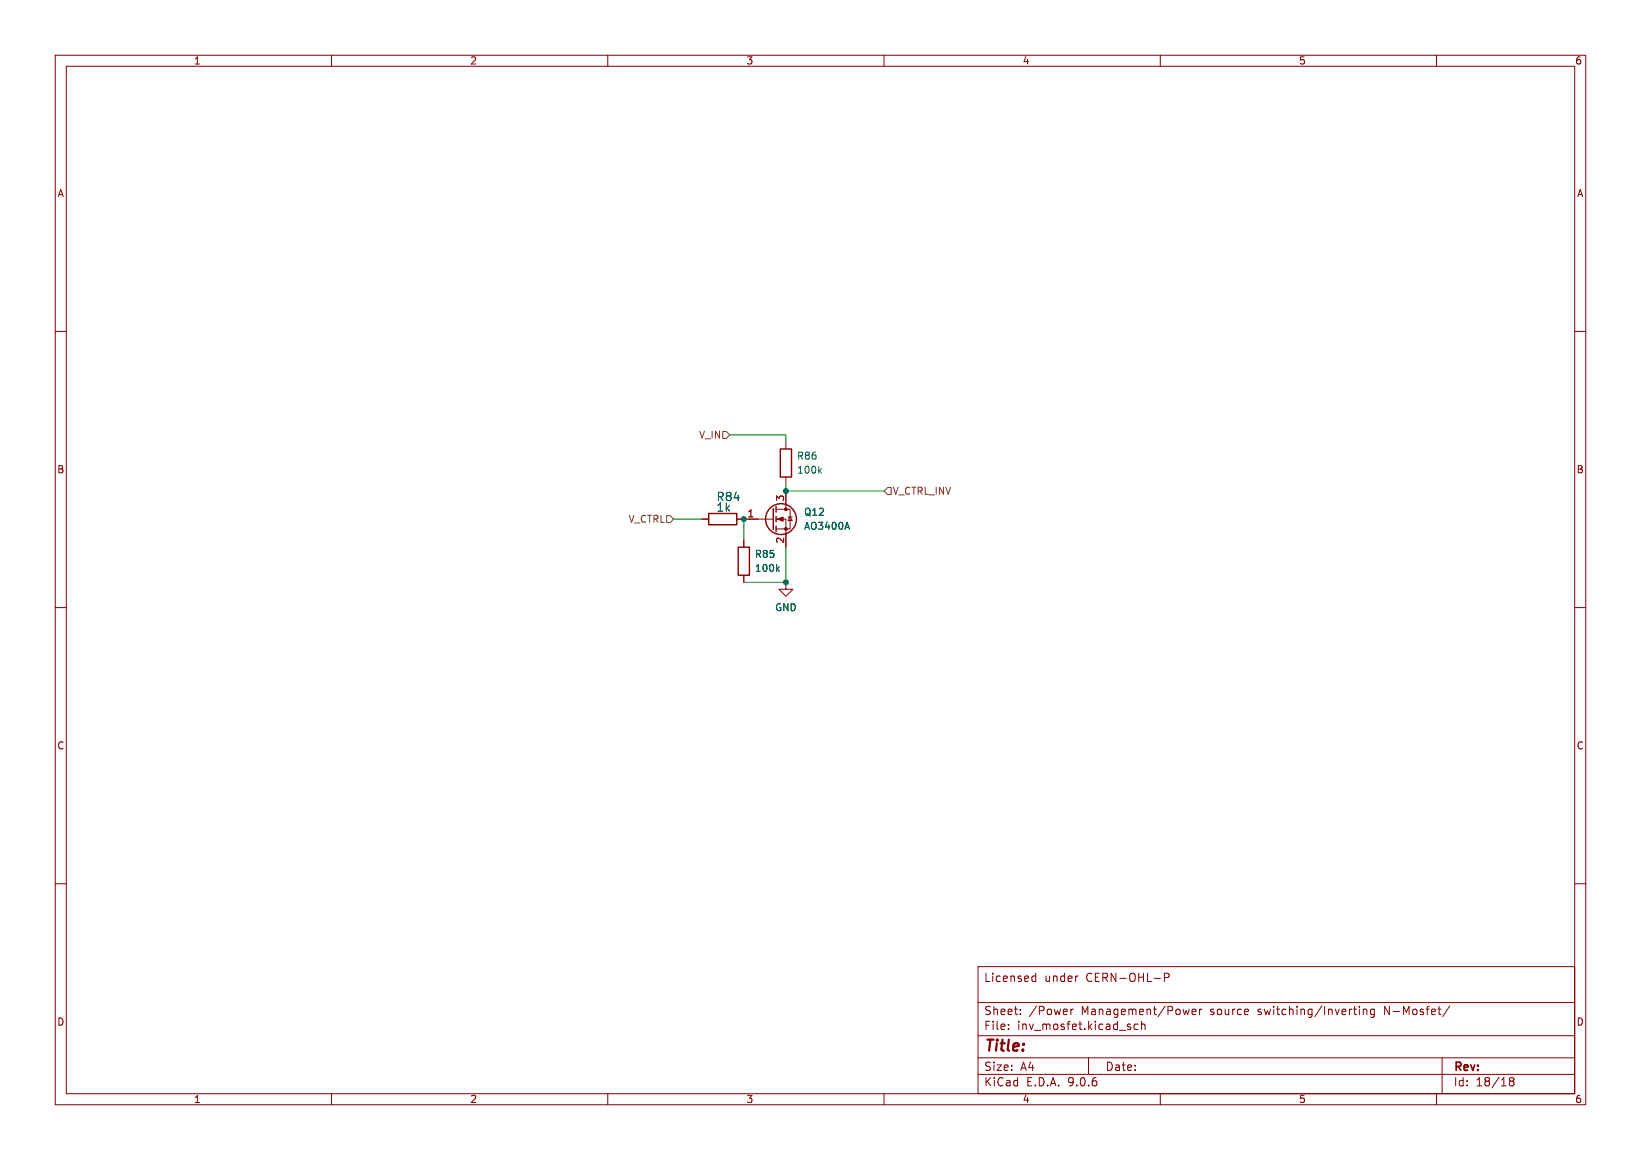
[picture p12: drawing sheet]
<svg xmlns="http://www.w3.org/2000/svg" width="297mm" height="210mm" viewBox="0 0 297 210" stroke-linecap="round" stroke-linejoin="round" font-family="sans-serif">
<g fill="none" stroke="#840000" stroke-width=".18">
<path d="M10 10h277v190h-277zM12 12h273v186h-273zM60 10v2M110 10v2M160 10v2M210 10v2M260 10v2M10 60h2M285 60h2M127 94h1.3M133.3 94h6.7M134.6 97.8v1.3"/>
<path d="M140.5 92.2h2.5v3.6h-2.5M140.5 94h1.7v5.1M142.2 80v1.3M142.2 86.4v1.2M142.2 88.9v3.3M142.6 93.6h.8M143 93.6l.4 .6h-.8zM10 110h2M134.6 104.1v1.3M142.2 105.4v1.3h1.3l-1.3 1.3-1.2-1.3h1.2M142.2 105.4h.1M285 110h2"/>
<path d="M10 160h2M177 175h108v23h-108zM186.9 177.6h.6M186.9 176.8h.6M187.5 176.2v1.5M195 176.7h.1M210.7 177l.8-.1 .1-.2-.1-.4-.2-.1h-.6v1.5M285 160h2M60 198v2M110 198v2M160 198v2M177 194.5h108"/>
<path d="M177 191.5h108M177 187.5h108M177 181.5h108M182.5 186.3v.1M182.5 185.5v.1M184.7 183.6v.1M184.7 182.8v.1M193.8 182.7v1M194.2 182.7l-.2 .1-.2 .2M197 191.5v3M204.6 186v.3M206 185.5l-.5-.1-.3 .3v.4l.2 .2h.6"/>
<path d="M206.6 185.5l.2-.1 .4 .1v.9M206.6 184.9v1.5M210 198v2M215.2 182.7l-.2 1M215.7 183.2l.8-.1-.1-.3-.4-.1-.3 .2 .1 .7h.6M217.1 182.7v1M217.5 182.7l-.3 .1-.1 .2M246 182.2v.1M246 182.7v1M246.7 182.8l.3-.1 .3 .1 .1 .9M246.7 182.7v1M248.7 182.8l-.4-.1-.3 .3v.4l.2 .2h.5"/>
<path d="M248.7 182.7v1.2l-.2 .3-.4-.1M260 198v2M260.2 182.7h.6M260.7 183.7h.1M261 191.5v6.5M262.4 182.1l-1.3 2M273.5 195.7l-.3-.2 .3-.4 .4 .1 .1 .2-.3 .3M273.5 195.7l-.3 .3v.3l.3 .3 .4-.1 .1-.2v-.4l-.3-.2M273.5 195.7h.2"/>
</g>
<g fill="none" stroke="#840000" stroke-width=".25">
<path d="M128.3 93h5v2h-5zM133.6 99.1h2v5h-2zM140 92.1v3.8M140.5 91.7v1M140.5 93.5v1M140.5 95.3v1M141.2 81.3h2.1v5.1h-2.1z"/>
<circle cx="141.4" cy="94" r="2.79"/>
</g>
<path d="M148.3 85.2l.4 .5M148.7 84.8l-.5 .5M153.3 94.6l.5 1.2M140.7 103l.4 .4M141.1 102.6l-.5 .5" fill="none" stroke="#006464" stroke-width=".18"/>
<g fill="#840000" stroke="#840000" stroke-width=".18">
<path d="M140.7 94l1-.4v.8z"/>
<circle cx="142.2" cy="92.2" r=".25"/>
<circle cx="142.2" cy="95.8" r=".25"/>
</g>
<path d="M130.8 78.1h.6l.7 .6-.7 .7h-.6zM120.6 93.3h.7l.6 .7-.6 .6h-.7zM160.7 88.3h.6v1.2h-.6l-.7-.6z" fill="none" stroke="#725600" stroke-width=".18"/>
<path d="M132.1 78.7h10.1v1.3M121.9 94h5.1M134.6 94v3.8M142.2 87.6v1.3h17.8M142.2 99.1v6.3h-7.6" fill="none" stroke="#009600" stroke-width=".18"/>
<g fill="#009600" stroke="#009600" stroke-width=".18">
<circle cx="142.2" cy="88.9" r=".46"/>
<circle cx="134.6" cy="94" r=".46"/>
<circle cx="142.2" cy="105.4" r=".46"/>
</g>
<text font-size="2.8" fill="#840000" x="178" y="190.9">Title:</text>
<g font-size="2.1" fill="#006464">
<text x="129.6" y="90.9">R84</text>
<text x="129.6" y="92.8">1k</text>
</g>
<g font-size="2.1" fill="#840000">
<text x="178" y="178">Licensed</text>
<text x="189" y="178">under</text>
<text x="196.6" y="178">CERN-OHL-P</text>
<text x="178" y="184">Sheet:</text>
<text x="186.2" y="184">/Power</text>
<text x="195.7" y="184">Management/Power</text>
<text x="219.2" y="184">source</text>
<text x="227.9" y="184">switching/Inverting</text>
<text x="250.9" y="184">N-Mosfet/</text>
<text x="178" y="186.7">File:</text>
<text x="184.1" y="186.7">inv_mosfet.kicad_sch</text>
<text x="178" y="196.9">KiCad</text>
<text x="178" y="194.1">Size:</text>
<text x="184.7" y="194.1">A4</text>
<text x="185.7" y="196.9">E.D.A.</text>
<text x="193.3" y="196.9">9.0.6</text>
<text x="200" y="194.1">Date:</text>
<text x="263" y="194.3">Rev:</text>
<text x="263" y="196.9">Id:</text>
<text x="267.1" y="196.9">18/18</text>
</g>
<g font-size="1.8" fill="#840000">
<text x="35" y="11.9">1</text>
<text x="85" y="11.9">2</text>
<text x="135" y="11.9">3</text>
<text x="185" y="11.9">4</text>
<text x="235" y="11.9">5</text>
<text x="285" y="11.9">6</text>
<text x="10.3" y="35.9">A</text>
<text x="285.3" y="35.9">A</text>
<text x="10.3" y="85.9">B</text>
<text x="285.3" y="85.9">B</text>
<text x="10.3" y="135.9">C</text>
<text x="285.3" y="135.9">C</text>
<text x="10.3" y="185.9">D</text>
<text x="285.3" y="185.9">D</text>
<text x="35" y="199.9">1</text>
<text x="85" y="199.9">2</text>
<text x="135" y="199.9">3</text>
<text x="185" y="199.9">4</text>
<text x="235" y="199.9">5</text>
<text x="285" y="199.9">6</text>
</g>
<g font-size="1.8" fill="#725600">
<text x="126.4" y="79.6">V_IN</text>
<text x="161.5" y="89.8">V_CTRL_INV</text>
<text x="113.7" y="94.8">V_CTRL</text>
</g>
<g font-size="1.8" fill="#006464">
<text x="144.2" y="83.4">R86</text>
<text x="144.2" y="86">100k</text>
<text x="145.4" y="93.6">Q12</text>
<text x="136.5" y="101.2">R85</text>
<text x="145.4" y="96.1">AO3400A</text>
<text x="136.5" y="103.7">100k</text>
<text x="140.2" y="110.8">GND</text>
</g>
<g font-size="1.8" fill="#a90000">
<text x="135.2" y="93.7">1</text>
<text x="142" y="90.9" transform="rotate(-90 142 90.9)">3</text>
<text x="142" y="98.5" transform="rotate(-90 142 98.5)">2</text>
</g>
</svg>
